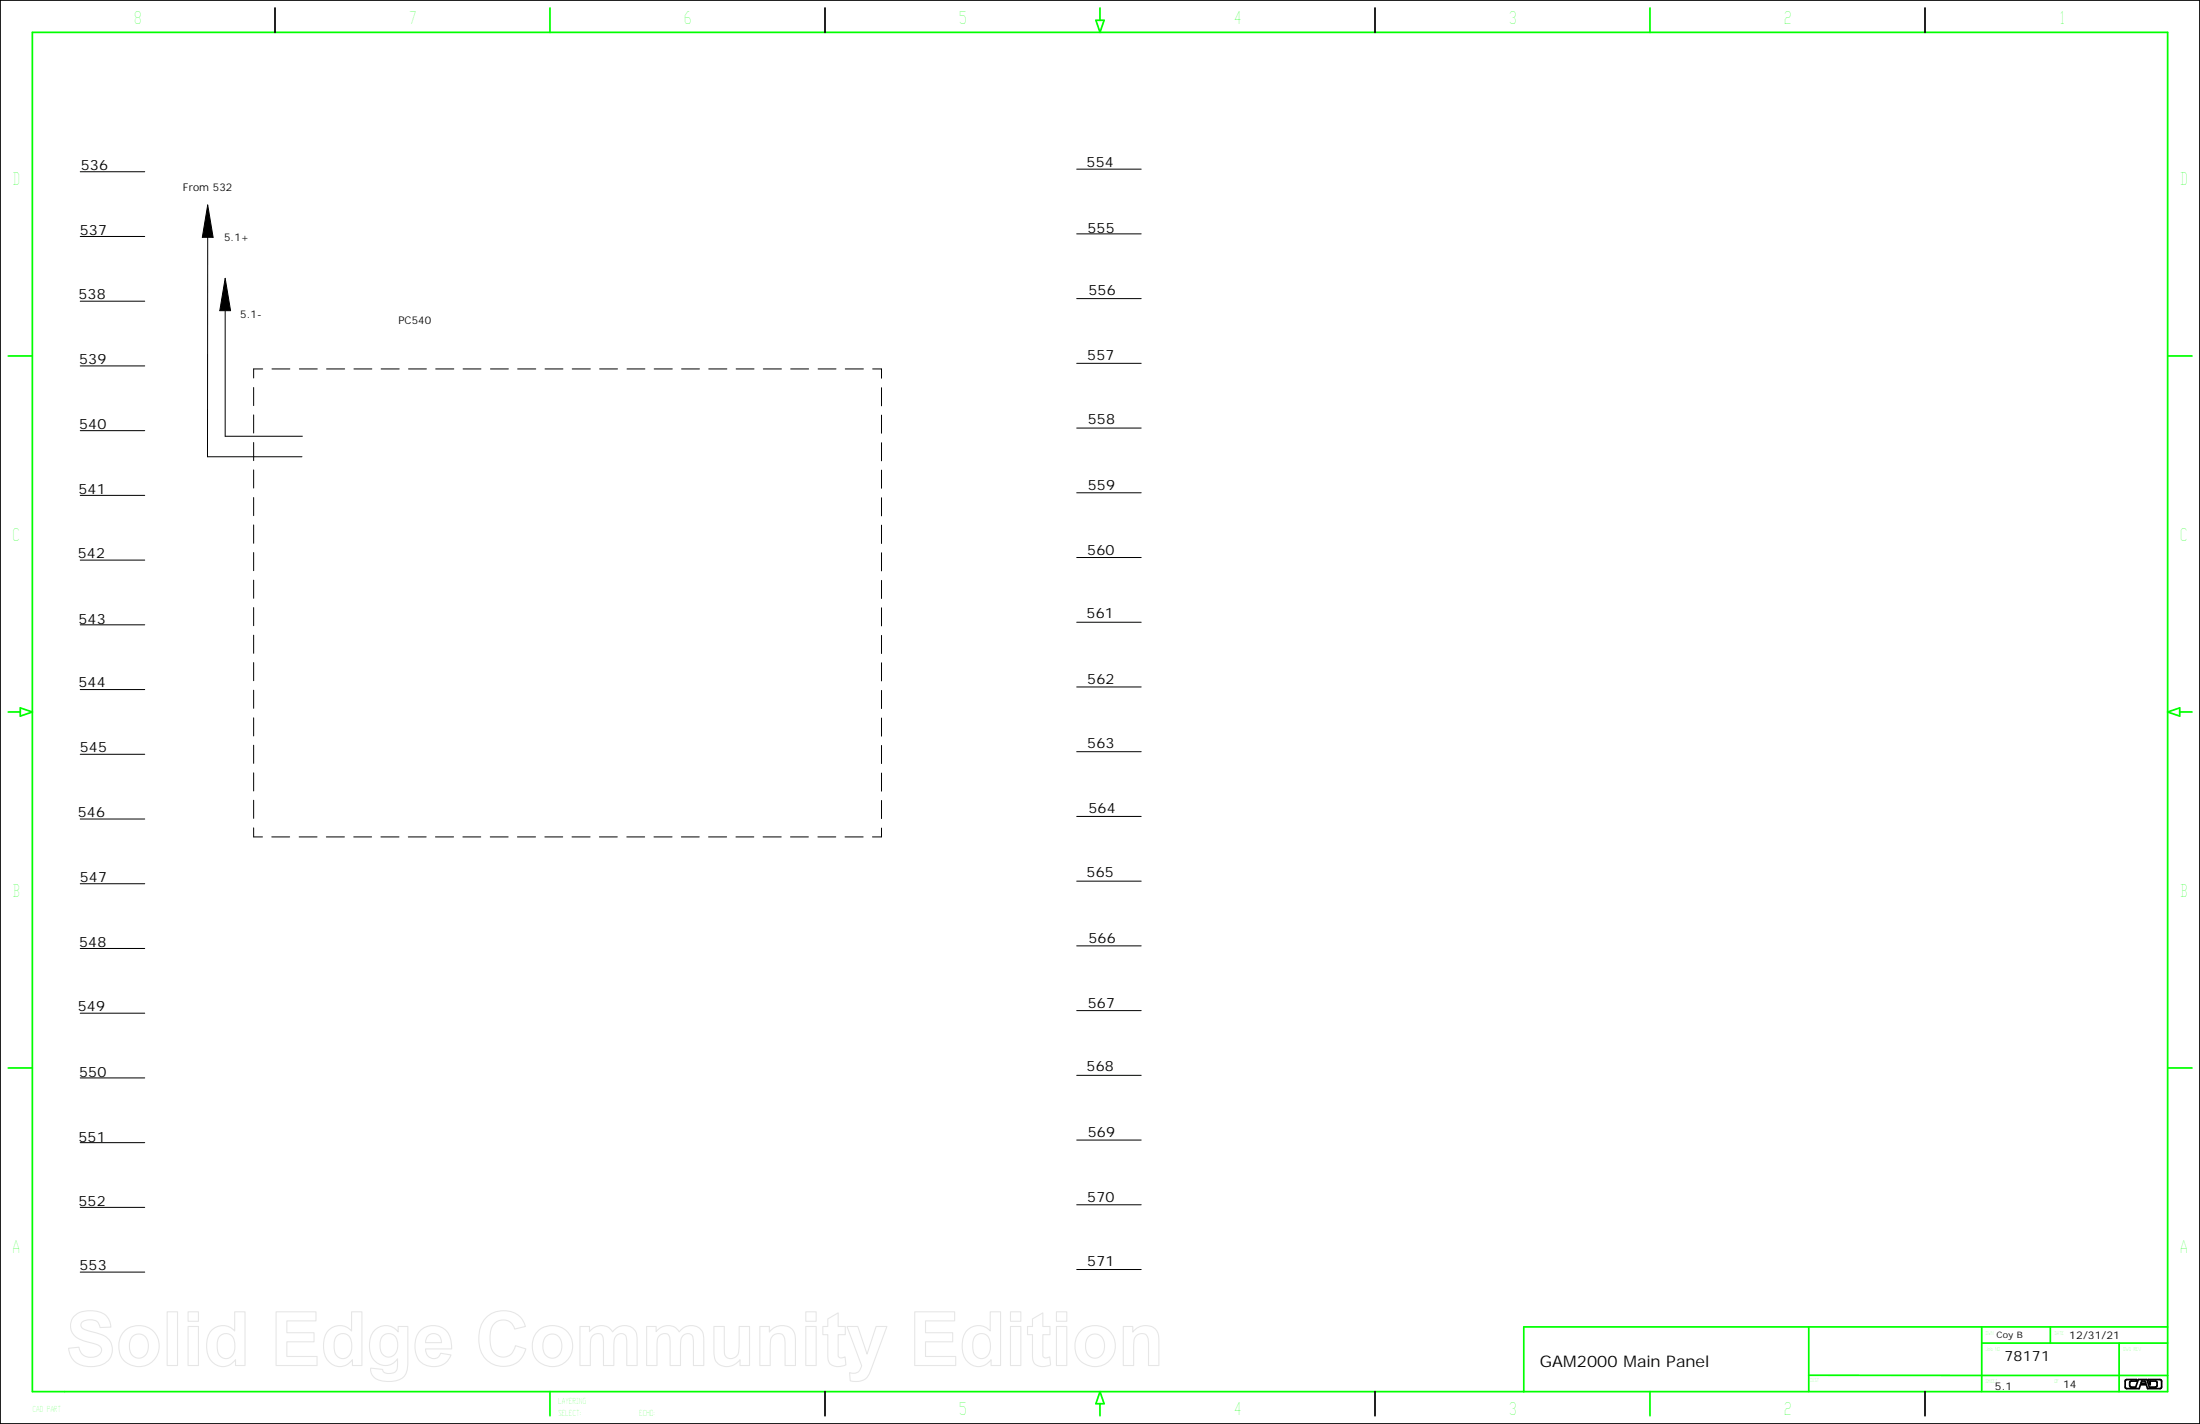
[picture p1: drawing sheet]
<svg xmlns="http://www.w3.org/2000/svg" width="432mm" height="279mm" viewBox="0 0 432 279" stroke-linecap="round" stroke-linejoin="round" font-family="sans-serif">
<g fill="none" stroke="#000" stroke-width=".2">
<path d="M15.7 33.7h12.7M211.3 33.2h12.7M15.7 46.4h12.7M15.7 59.1h12.7M40.8 40.2l1 6.4h-2.1zM40.8 46.6l-.1 43h18.6M44.2 54.6l1.1 6.4h-2.2zM211.3 45.9h12.7M211.3 58.6h12.7M15.7 71.8h12.7M44.2 61v24.6h15.2M49.8 76v3.6"/>
<path d="M51.6 72.4h-1.8v1.8M53.4 72.4h3.5M58.8 72.4h3.5M64.1 72.4h3.5M69.5 72.4h3.5M74.8 72.4h3.6M80.2 72.4h3.5M85.5 72.4h3.6M90.9 72.4h3.5M96.3 72.4h3.5M101.6 72.4h3.6M107 72.4h3.5"/>
<path d="M112.3 72.4h3.6M117.7 72.4h3.5M123.1 72.4h3.5M128.4 72.4h3.6M133.8 72.4h3.5M139.1 72.4h3.6M144.5 72.4h3.5M149.8 72.4h3.6M155.2 72.4h3.5M160.6 72.4h3.5M165.9 72.4h3.6M171.3 72.4h1.7v1.8"/>
<path d="M173 76.1v3.5M211.3 71.3h12.7M15.7 84.5h12.7M15.7 97.2h12.7M49.8 81.4v3.6M49.8 86.8v3.6M49.8 92.2v3.6M49.8 97.6v3.6M173 81.4v3.6M173 86.9v3.5M173 92.2v3.6M173 97.7v3.5"/>
<path d="M211.3 84h12.7M211.3 96.7h12.7M15.7 109.9h12.7M49.8 103v3.6M49.8 108.4v3.6M49.8 113.8v3.6M49.8 119.2v3.6M173 103v3.6M173 108.5v3.5M173 113.9v3.5M173 119.3v3.5M211.3 109.4h12.7"/>
<path d="M15.7 135.3h12.7M15.7 122.6h12.7M49.8 124.6v3.6M49.8 130v3.6M49.8 135.4v3.6M173 124.7v3.5M173 130v3.6M173 135.5v3.5M211.3 134.8h12.7M211.3 122.1h12.7M15.7 148h12.7M49.8 140.8v3.6"/>
<path d="M49.8 146.2v3.6M49.8 151.6v3.6M49.8 157v3.6M173 140.9v3.5M173 146.3v3.5M173 151.7v3.5M173 157.1v3.5M211.3 147.5h12.7M15.7 160.7h12.7M15.7 173.4h12.7M49.8 162.4v1.8h1.7M53.3 164.2h3.6"/>
<path d="M58.7 164.2h3.5M64.1 164.2h3.5M69.4 164.2h3.5M74.8 164.2h3.5M80.1 164.2h3.6M85.5 164.2h3.5M90.8 164.2h3.6M96.2 164.2h3.5M101.6 164.2h3.5M106.9 164.2h3.5M112.3 164.2h3.5M117.6 164.2h3.6"/>
<path d="M123 164.2h3.5M128.4 164.2h3.5M133.7 164.2h3.5M139.1 164.2h3.5M144.4 164.2h3.6M149.8 164.2h3.5M155.2 164.2h3.5M160.5 164.2h3.5M165.9 164.2h3.5M173 162.5v1.7h-1.8M211.3 160.2h12.7M211.3 172.9h12.7"/>
<path d="M15.7 186.1h12.7M15.7 198.8h12.7M211.3 185.6h12.7M211.3 198.3h12.7M15.7 211.5h12.7M211.3 211h12.7M15.7 236.9h12.7M15.7 224.2h12.7M211.3 236.4h12.7M211.3 223.7h12.7M15.7 249.6h12.7M211.3 249.1h12.7"/>
</g>
<g fill="none" stroke="#0f0" stroke-width=".34">
<path d="M6.4 6.3h419v266.7h-419.1zM108 1.6v4.7M215.1 4h1.6l-.8 2.4zM215.9 1.6v2.4M323.9 1.6v4.7M1.6 69.8h4.8M425.5 69.8h4.7M1.6 139.7h2.4M4 138.9l2.4 .8-2.4 .8zM425.5 139.7l2.3-.8v1.6zM427.8 139.7h2.4M1.6 209.5h4.8"/>
<path d="M425.5 209.5h4.7M108 273v4.8M215.9 275.4v2.4M215.9 273.1l.8 2.3h-1.6zM323.9 273v4.8M355 260.3v12.7M355 269.8l70.4 .1M389 263.5h36.4M389 260.3v12.7M402.4 260.3v3.2M415.9 263.5v9.5M425.4 260.3h-126.3v12.8"/>
</g>
<path d="M0 0h431.8v279.4h-431.8zM54 1.6v4.7M161.9 1.6v4.7M269.9 1.6v4.7M377.8 1.6v4.7M161.9 273v4.8M269.9 273v4.8M377.8 273v4.8M417.2 270.8l2.2-.1-.1 .3-1.2 .1-.1 .8 .3 .3h.9l.5-1.5h1.7l.5 1.5h1.2l.3-.3-.1-.8-1.3-.1v.7l-.3-1h2.3l.3 .3v1.2l-.3 .3h-2.5l-.2-.8h-1.2l-.2 .8h-2.5l-.3-.3zM420.4 271h.6l.2 .4h-1z" fill="none" stroke="#000" stroke-width=".34"/>
<path d="M40.8 40.2l1 6.4h-2.1zM44.2 54.6l1.1 6.4h-2.2z" fill="#000"/>
<g fill="none" stroke="#e6e6e6" stroke-width=".21">
<path d="M14.7 258.1a5.4 5.4 0 0 1 6-.1 3.3 3.3 0 0 1 1.1 2.4l-2.2 .1a1.64 1.64 0 0 0-1.9-1.5h-.9a.93 .93 0 0 0-.9 .9 .93 .93 0 0 0 .8 1l.9 .3a7.2 7.2 0 0 1 3.8 1.7 3.3 3.3 0 0 1 .3 3.4 3.3 3.3 0 0 1-2.9 1.8 4.5 4.5 0 0 1-4.9-2l-.4-1.6 2-.2a2.38 2.38 0 0 0 1.9 2 2.38 2.38 0 0 0 2.5-1.1 1.27 1.27 0 0 0-1.2-1.5 10.7 10.7 0 0 1-3.9-1.4 2.8 2.8 0 0 1-.1-4.2zM32.8 257.4h2v10.5h-2zM36.9 257.4h2v1.8h-2zM54.2 257.4h7.8v1.8h-5.7v2.3h5.3v1.8h-5.3v2.8h5.9v1.8h-8zM95.3 258.6a4.7 4.7 0 0 1 7.5 .7l.3 1-2.1 .5a2.42 2.42 0 0 0-2.6-1.8 2.42 2.42 0 0 0-2.1 2.4 5 5 0 0 0 .9 4.3 2.42 2.42 0 0 0 4-1.7l2 .7a4.6 4.6 0 0 1-4.2 3.4 4.6 4.6 0 0 1-4.6-2.9 7 7 0 0 1 .9-6.6zM158.2 257.4h2v1.8h-2zM162.5 258.8l2-1.2v2.7h1.4v1.6h-1.4v3.8a.65 .65 0 0 0 .3 .7 .65 .65 0 0 0 .7-.1l.4-.1 .1 1.6a2.51 2.51 0 0 1-3.3-.6l-.2-.8v-4.5h-1v-1.6h1zM179.5 257.4h7.9v1.8h-5.7v2.3h5.3v1.8h-5.3v2.8h5.9v1.8h-8.1zM198.3 257.4h2.1v1.8h-2.1zM202.6 258.8l2.1-1.2v2.7h1.4v1.6h-1.4v3.8a.65 .65 0 0 0 .3 .7 .65 .65 0 0 0 .7-.1l.3-.1 .2 1.6a2.51 2.51 0 0 1-3.3-.6l-.2-.8-.1-4.5h-.9v-1.6h.9zM207.3 257.4h2.1v1.8h-2.1zM24.5 261a4 4 0 0 1 6 .7 4 4 0 0 1-1.2 5.8 4 4 0 0 1-5.7-1.6 4.5 4.5 0 0 1 .9-4.9z"/>
<path d="M25.9 262.3a1.84 1.84 0 0 1 2.1-.4 1.84 1.84 0 0 1 1.1 1.7 2.16 2.16 0 0 1-2.2 2.8 2.43 2.43 0 0 1-1.4-3.1zM36.9 260.3h2v7.6h-2zM41.4 261.1a3.1 3.1 0 0 1 4.7 .1v-3.8h2v10.5h-1.9v-1.1a3 3 0 0 1-3 1.3 3 3 0 0 1-2.4-2.3 5.5 5.5 0 0 1 .6-4.7zM43.1 262.2a1.73 1.73 0 0 1 2-.4 1.73 1.73 0 0 1 1 1.9 2.43 2.43 0 0 1-1.4 2.8 1.82 1.82 0 0 1-2.1-2.1l.1-1.3zM64.4 261.1a3.1 3.1 0 0 1 4.6 .1v-3.8h2v10.5h-1.8v-1.1a3 3 0 0 1-3.1 1.3 3 3 0 0 1-2.4-2.3 5.5 5.5 0 0 1 .7-4.7zM66 262.2a1.73 1.73 0 0 1 2.1-.4 1.73 1.73 0 0 1 .9 1.9 2.43 2.43 0 0 1-1.3 2.8 1.82 1.82 0 0 1-2.1-2.1v-1.3zM73.4 261.1a3 3 0 0 1 4.7 .2v-1h2v6.8a3.6 3.6 0 0 1-1.4 3.5 5.9 5.9 0 0 1-5.1-.2l-.3-.3a1.91 1.91 0 0 1-.5-1.7l2.3 .3a1.13 1.13 0 0 0 1.6 .8 1.34 1.34 0 0 0 1.3-1.7v-1.2a2.96 2.96 0 0 1-3.2 1.2 2.96 2.96 0 0 1-2.2-2.6 4.8 4.8 0 0 1 .8-4.1zM75.1 262.2a1.73 1.73 0 0 1 1.9-.4 1.73 1.73 0 0 1 1 1.7 2.09 2.09 0 0 1-2.1 2.7 2.03 2.03 0 0 1-1.3-2.3l.1-1.1zM82.4 261.2a3.6 3.6 0 0 1 4.1-.8 3.6 3.6 0 0 1 2.1 3.5v.8h-5.1a1.54 1.54 0 0 0 1.1 1.8 1.54 1.54 0 0 0 1.9-1l2 .4a3.7 3.7 0 0 1-3.3 2.3 3.7 3.7 0 0 1-3.4-2.1 5.2 5.2 0 0 1 .6-4.9zM84 262.1a1.56 1.56 0 0 1 1.8-.3 1.56 1.56 0 0 1 .9 1.6h-3.2l.1-.7zM105.7 261a4 4 0 0 1 5.9 .7 4 4 0 0 1-1.1 5.8 4 4 0 0 1-5.7-1.6 4.5 4.5 0 0 1 .9-4.9zM107.1 262.3a1.84 1.84 0 0 1 2-.4 1.84 1.84 0 0 1 1.2 1.7 2.16 2.16 0 0 1-2.3 2.8 2.43 2.43 0 0 1-1.4-3.1z"/>
<path d="M113.8 260.3h1.9v1a2.7 2.7 0 0 1 4.5 0 2.6 2.6 0 0 1 3.1-1.1 2.6 2.6 0 0 1 1.8 2.8v4.9h-2.1v-4.9a1.23 1.23 0 0 0-1.2-1.4 1.23 1.23 0 0 0-1.2 1.4l-.1 4.9h-2.1v-4.7a1.19 1.19 0 0 0-1-1.5 1.61 1.61 0 0 0-1.5 2v4.2h-2.1zM126.9 260.3h1.9v1a2.7 2.7 0 0 1 4.5 0 2.6 2.6 0 0 1 3.1-1.1 2.6 2.6 0 0 1 1.7 2.8v4.9h-2v-4.9a1.23 1.23 0 0 0-1.2-1.4 1.23 1.23 0 0 0-1.3 1.4v4.9h-2.1v-4.7a1.19 1.19 0 0 0-1-1.5 1.61 1.61 0 0 0-1.5 2l-.1 4.2h-2zM140.1 260.3h2.1v4.6a1.44 1.44 0 0 0 1.3 1.7 1.44 1.44 0 0 0 1.5-1.6l.1-4.7h2v7.6h-1.9v-1.1a2.88 2.88 0 0 1-4.8 0l-.3-1.2zM149.1 260.3h1.9v1.1a2.88 2.88 0 0 1 4.9 .1l.2 1.2v5.2h-2v-3.9a2.08 2.08 0 0 0-.8-2.3 1.63 1.63 0 0 0-2.1 1.9v4.3h-2.1zM158.2 260.3h2v7.6h-2zM166.2 260.3h2.2l1.8 5.4 1.8-5.4h2.1l-3.2 8.7a2.98 2.98 0 0 1-4 1.9l-.1-1.6a1.65 1.65 0 0 0 2.3-1.3zM189.7 261.1a3.1 3.1 0 0 1 4.7 .1v-3.8h2v10.5h-1.9v-1.1a3 3 0 0 1-3 1.3 3 3 0 0 1-2.4-2.3 5.5 5.5 0 0 1 .6-4.7zM191.4 262.2a1.73 1.73 0 0 1 2-.4 1.73 1.73 0 0 1 1 1.9 2.43 2.43 0 0 1-1.4 2.8 1.82 1.82 0 0 1-2.1-2.1l.1-1.3zM198.3 260.3h2.1v7.6h-2.1zM207.3 260.3h2.1v7.6h-2.1zM212.2 261a4 4 0 0 1 5.9 .7 4 4 0 0 1-1.1 5.8 4 4 0 0 1-5.7-1.6 4.5 4.5 0 0 1 .9-4.9zM213.6 262.3a1.84 1.84 0 0 1 2-.4 1.84 1.84 0 0 1 1.2 1.7 2.16 2.16 0 0 1-2.3 2.8 2.43 2.43 0 0 1-1.4-3.1z"/>
<path d="M220.5 260.3h1.8v1.1a2.88 2.88 0 0 1 4.9 .1l.2 1.2 .1 5.2h-2.1v-3.9a2.08 2.08 0 0 0-.7-2.3 1.63 1.63 0 0 0-2.2 1.9v4.3h-2z"/>
</g>
<g font-size="3.5" fill="#0f0">
<text x="26.2" y="4.6">8</text>
<text x="80.2" y="4.6">7</text>
<text x="134.2" y="4.6">6</text>
<text x="188.2" y="4.6">5</text>
<text x="242.1" y="4.6">4</text>
<text x="296.1" y="4.6">3</text>
<text x="350.1" y="4.6">2</text>
<text x="404.3" y="4.6">1</text>
<text x="2.4" y="36.4">D</text>
<text x="427.9" y="36.4">D</text>
<text x="2.4" y="106.2">C</text>
<text x="427.9" y="106.2">C</text>
<text x="2.4" y="176.1">B</text>
<text x="427.9" y="176.1">B</text>
<text x="2.4" y="245.9">A</text>
<text x="427.9" y="245.9">A</text>
<text x="188.2" y="277.7">5</text>
<text x="242.1" y="277.7">4</text>
<text x="296.1" y="277.7">3</text>
<text x="350.1" y="277.7">2</text>
</g>
<text font-size="3.1" x="302.2" y="268.1">GAM2000 Main Panel</text>
<g font-size="2.8">
<text x="15.9" y="33.3">536</text>
<text x="213.3" y="32.8">554</text>
<text x="15.7" y="46.1">537</text>
<text x="213.4" y="45.7">555</text>
<text x="15.4" y="58.7">538</text>
<text x="213.7" y="58">556</text>
<text x="15.5" y="71.4">539</text>
<text x="213.4" y="70.6">557</text>
<text x="213.5" y="83.3">558</text>
<text x="15.5" y="84.2">540</text>
<text x="15.4" y="96.9">541</text>
<text x="213.5" y="96.1">559</text>
<text x="15.3" y="109.4">542</text>
<text x="213.4" y="108.8">560</text>
<text x="15.4" y="122.3">543</text>
<text x="213.3" y="121.3">561</text>
<text x="15.4" y="134.8">544</text>
<text x="213.4" y="134.2">562</text>
<text x="15.7" y="147.6">545</text>
<text x="213.4" y="146.8">563</text>
<text x="15.3" y="160.2">546</text>
<text x="213.7" y="159.5">564</text>
<text x="15.7" y="173.1">547</text>
<text x="213.3" y="172.1">565</text>
<text x="15.5" y="185.8">548</text>
<text x="213.7" y="185">566</text>
<text x="213.5" y="197.7">567</text>
<text x="15.3" y="198.3">549</text>
<text x="15.5" y="211.2">550</text>
<text x="213.3" y="210.2">568</text>
<text x="15.4" y="224">551</text>
<text x="213.5" y="223.1">569</text>
<text x="15.4" y="236.6">552</text>
<text x="213.4" y="235.9">570</text>
<text x="15.6" y="249.1">553</text>
<text x="213.4" y="248.5">571</text>
<text x="393.4" y="267.1">78171</text>
</g>
<g font-size="2.1">
<text x="35.9" y="37.5">From 532</text>
<text x="44" y="47.2">5.1+</text>
<text x="47.2" y="62.5">5.1-</text>
<text x="78.2" y="63.5">PC540</text>
<text x="406.1" y="262.8">12/31/21</text>
<text x="391.5" y="272.7">5.1</text>
<text x="404.9" y="272.3">14</text>
</g>
<text font-size="1.7" x="391.9" y="262.5">Coy B</text>
<g font-size="1.6" fill="#0f0">
<text x="109.6" y="275.4">LAYERING</text>
<text x="6.3" y="277">CAD PART</text>
<text x="109.6" y="277.8">SELECT:</text>
<text x="125.4" y="277.8">ECHO:</text>
</g>
<g font-size="1.1" fill="#0f0">
<text x="355.2" y="271.1">CUST</text>
<text x="389.7" y="271.4">SHEET</text>
</g>
</svg>
